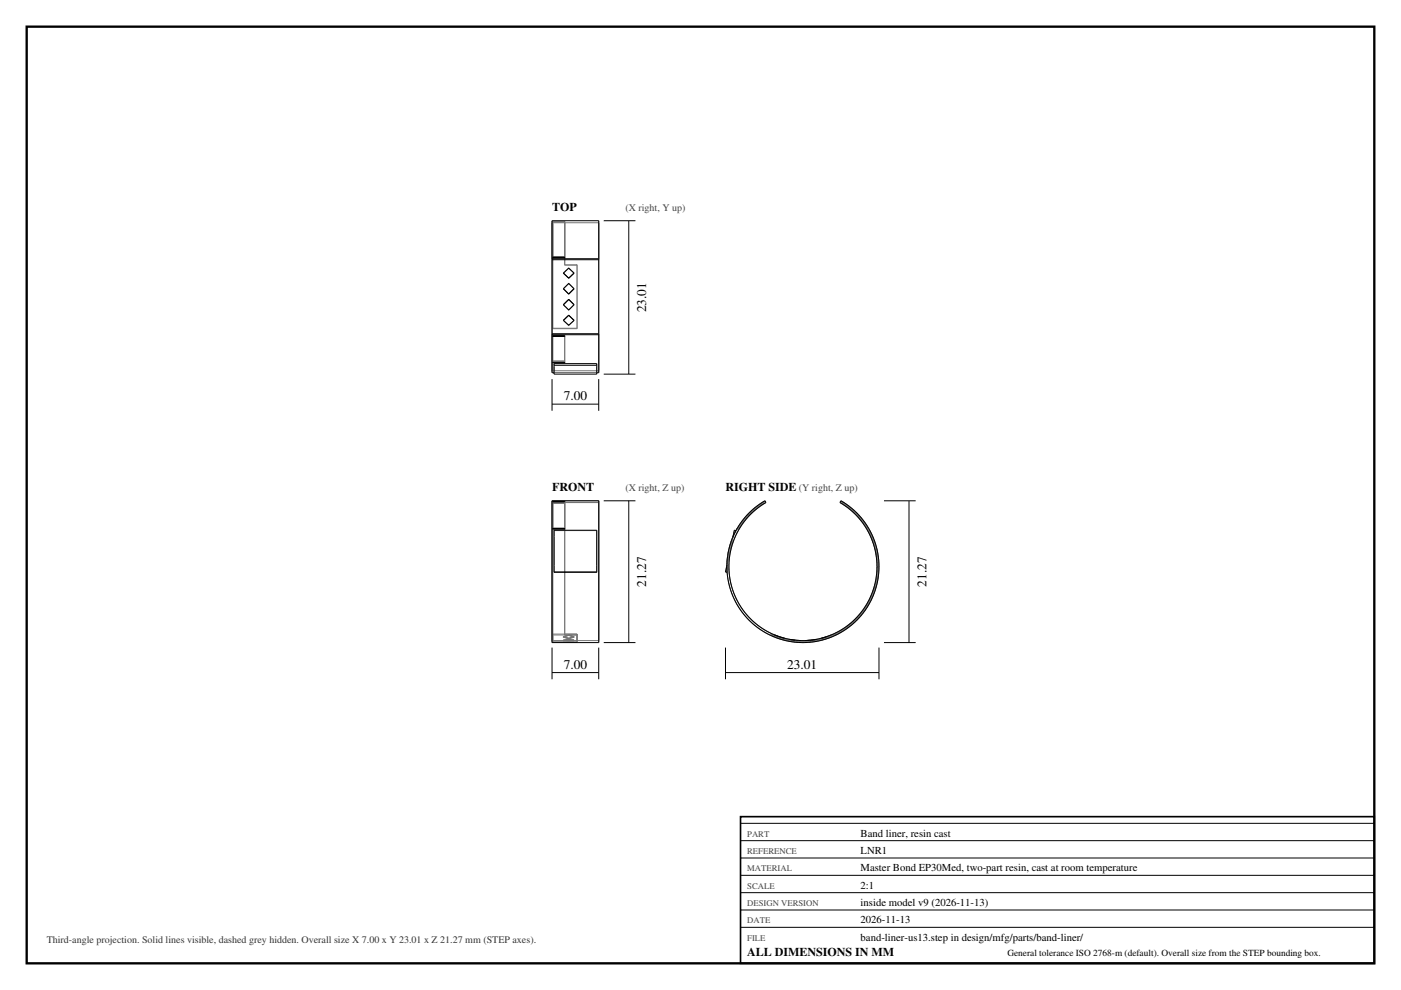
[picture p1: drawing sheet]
<svg xmlns="http://www.w3.org/2000/svg" width="420mm" height="297mm" viewBox="0 0 420 297" stroke-linecap="round" stroke-linejoin="round" font-family="sans-serif">
<path d="M8 8h404v281h-404z" fill="none" stroke="#000" stroke-width=".7" stroke-linecap="butt"/>
<g fill="none" stroke="#777" stroke-width=".3">
<path d="M165.5 77.9v-11.1h14v11.1M165.5 66.2v45.6M165.7 77.2l3.6 .1zM165.7 77.1h3.6M165.7 66.7v31.8M165.7 66.7v10.4M165.7 66.4v32.2M165.7 66.4v10.7M165.7 66.7h3.6M165.7 66.4h3.6M169.3 66.7v10.4M169.3 66.7v12.9"/>
<path d="M169.3 79.4v.2M169.3 66.4v10.7M169.3 66.4v13M169.3 79.6h3.7M169.3 79.4h3.7M173 79.6v18.9M173 79.4v.2M173 79.4v19.2M179.5 66.2v45.6M165.7 98.5v.1M165.7 98.5h7.3M165.7 98.6h7.3"/>
<path d="M168.9 96.1l1.6 1.5 1.6-1.5M168.9 96.1h.1M168.9 81.9h.1M168.9 81.9l1.6-1.5 1.6 1.5M168.9 86.6h.1M168.9 86.6l1.6-1.6 1.6 1.6M168.9 91.4l1.6 1.6 1.6-1.6M168.9 91.4h.1M172.1 96.1h.1M172.1 81.9h.1M172.1 86.6h.1M172.1 91.4h.1"/>
<path d="M173 98.5v.1M165.5 100.1v11.1h14v-11.1M165.7 108.2v.5v-.2M165.7 108.2h3.6M165.7 108.5h3.6M165.7 100.9v7.3M165.7 100.7h.1M165.7 100.9v7.6M165.7 100.9h3.6M165.7 100.7h3.6M166.1 111.8h12.8M166.1 111.8h.1"/>
<path d="M166.1 109.1v2.7M166.1 111.8v.4M169.3 108.2v.5v-.2M169.3 100.9v7.3M169.3 100.7h.1M169.3 100.9v7.6M178.9 111.8h.1M178.9 109.1v2.7M178.9 111.8v.4M165.5 150.8h14M165.5 150.8v41.4h14v-41.4M165.5 150.2v42.6"/>
<path d="M165.5 150.2v.6M165.5 150.2h14M165.7 150.4h3.6M165.7 150.4v.1M165.7 150.5h3.6M165.7 150.8h3.6M165.7 150.4v.4M165.7 150.7h3.6M165.7 150.5v.2M165.7 150.8v.2M165.7 151v41.3M165.7 150.7v41.9"/>
<path d="M165.7 158.6v.2M165.7 151v7.4M165.7 158.4h3.6M165.7 150.5v.3M165.7 150.7v7.7M165.7 151h3.6M166.1 159.2v12.5M166.1 159.2h12.8M166.1 159.1v.1M169.3 150.4v.1M169.3 150.4v.4M169.3 150.8v.2"/>
<path d="M169.3 151v39.2M169.3 150.7v39.8M169.3 150.5v.2M169.3 158.6v.2M169.3 151v7.4M169.3 150.5v.3M169.3 150.7v7.7M178.9 159.2v12.5M178.9 159.1v.1M179.5 150.2v.6M179.5 150.2v42.6M220.2 159.1l.4 .1-.9 1.9z"/>
<path d="M224.6 153.9l3.9-3.1 .8-.6 .3 .6a22.2 22.2 0 0 0-5.9 33.4 22.2 22.2 0 0 0 34 0 22.2 22.2 0 0 0-5.9-33.4l.3-.6a22.8 22.8 0 0 1 7.3 32.9 22.8 22.8 0 0 1-33.3 4.3 22.8 22.8 0 0 1-1.5-33.5zM224.8 153.9l4.2-3.5v.6l-2.5 1.7-2.1 2-2.6 3.4a.86 .86 0 0 1-.9 .7zM252.4 151a22.3 22.3 0 0 1-2.2 39.2M252.4 151a22.3 22.3 0 0 1 8 29.6 22.3 22.3 0 0 1-29.1 9.6M252.6 150.7l-.2-.3v.6M252.6 150.7a22.6 22.6 0 0 1-2.3 39.8M252.6 150.7a22.6 22.6 0 0 1 8 30 22.6 22.6 0 0 1-29.5 9.8M217.9 169.6l.1 2.1-.5-.1zM219.7 161.1l-1.3 4-.5 4.5M219.7 161.1l-1.8 8.5M165.7 190.2v2.1M165.7 190.2v.3"/>
<path d="M165.7 190.5v2.1M165.7 190.2h7.3M165.7 190.5h7.3M168.9 191l1.6-.5 1.6 .5M168.9 191l1.6 .5 1.6-.5M168.9 192h3.2M168.9 192l1.6-.2 1.6 .2M168.9 191.2l1.6-.6 1.6 .6M168.9 191.2l1.6 .4 1.6-.4M168.9 192.2h3.2M168.9 192.2l1.6-.2 1.6 .2M168.9 191v.2"/>
<path d="M168.9 192v.2M169.3 190.2v.3M169.3 190.2h3.7M169.3 190.5h3.7M172.1 191v.2M172.1 192v.2M173 190.2v2.1h-7.3M173 190.2v.3M173 190.5v2.1h-7.3M231.1 190.5l4.6 1.6 4.9 .5 4.8-.5 4.9-1.6M231.3 190.2l-.2 .3M231.3 190.2l4.5 1.6 4.8 .5 5-.5 4.6-1.6"/>
<path d="M232.1 190.6l3 1M233.6 191h.1M236.7 192l3.2 .2M236.7 192l3.2 .3M238.3 192l1.6 .2M239.9 192.2v.1M243.2 192h-.1M244.7 192l-3.2 .3M249.3 190.5l-3 1.1M249.3 190.5l-1.5 .5M249.3 190.5v.1M249.3 190.6l-3 1"/>
<path d="M250.2 190.2l.1 .3"/>
</g>
<g fill="none" stroke="#000" stroke-width=".3">
<path d="M165.5 77.9h14M165.5 77.9v22.2M165.5 77.6v-11.4h14v11.4M165.5 77.6v.3M165.5 77.6h14M165.7 77.1v.2h3.6v-.2M165.7 77.1h3.6M179.5 77.9v22.2M179.5 77.6v.3M181 66.2h9.5M188.5 66.2v46M168.9 96.1l1.6-1.5 1.6 1.5-1.6 1.5z"/>
<path d="M168.9 81.9l1.6 1.6 1.6-1.6M168.9 81.9l1.6-1.5 1.6 1.5M168.9 86.6l1.6-1.6 1.6 1.6-1.6 1.6zM168.9 91.4l1.6 1.6 1.6-1.6M168.9 91.4l1.6-1.6 1.6 1.6M168.9 81.9l1.6 1.5 1.6-1.5M165.5 100.1h14M165.5 100.4v11.4h.6M165.5 100.1v.3M165.5 100.4h14M165.5 113.7v9.5M165.7 108.7l3.6 .2z"/>
<path d="M165.7 100.9h3.6M165.7 100.9v-.2h3.6v.2M166.1 109.6v2.2M166.1 109.6v-.5h12.8v.5M166.1 111.8v.4h12.8v-.4M166.1 109.6h12.8M178.9 109.6v2.2M179.5 100.1v.3M179.5 100.4v11.4h-.6M179.5 113.7v9.5M181 112.2h9.5M165.5 121.2h14"/>
<path d="M165.5 150.2h14v42.6h-14zM165.7 158.5v.3h3.6v-.3M165.7 158.5h3.6M165.7 150.4l3.6 .1zM181 150.2h9.5M188.5 150.2v42.6M220.6 159.2l-.4-.1-.5 2M224.6 153.9l3.9-3.1 .8-.6 .3 .6a22.2 22.2 0 0 0-5.9 33.4 22.2 22.2 0 0 0 34 0 22.2 22.2 0 0 0-5.9-33.4l.3-.6a22.8 22.8 0 0 1 7.3 32.9 22.8 22.8 0 0 1-33.3 4.3 22.8 22.8 0 0 1-1.5-33.5zM265 150.2h9.5M272.5 150.2v42.6M166.1 171.6h12.8M166.1 171.6v-12.5h12.8v12.5"/>
<path d="M217.9 169.6l-.4 2 .5 .1M165.5 194.3v9.5M179.5 194.3v9.5M181 192.8h9.5M217.5 194.3v9.5M232.1 190.5l1.5 .5M233.7 191l1.5 .5M236.7 191.8l1.6 .2M244.7 191.8l-3.2 .4M247.8 191l-1.5 .5M263.5 194.3v9.5M265 192.8h9.5"/>
<path d="M165.5 201.8h14M217.5 201.8h46M222 247h190M222 252.2h190M222 257.4h190M222 262.6h190M222 267.8h190M222 273h190M222 278.2h190"/>
</g>
<path d="M222 245h190v44h-190z" fill="none" stroke="#000" stroke-width=".5"/>
<g font-size="4">
<text x="193.7" y="93.7" transform="rotate(-90 193.7 93.7)">23.01</text>
<text x="169" y="120">7.00</text>
<text x="193.7" y="176" transform="rotate(-90 193.7 176)">21.27</text>
<text x="277.7" y="176" transform="rotate(-90 277.7 176)">21.27</text>
<text x="169" y="200.6">7.00</text>
<text x="236" y="200.6">23.01</text>
</g>
<g font-size="3.6">
<text x="165.5" y="63.2">TOP</text>
<text x="165.5" y="147.2">FRONT</text>
<text x="217.5" y="147.2">RIGHT SIDE</text>
<text x="224" y="286.8">ALL DIMENSIONS IN MM</text>
</g>
<g font-size="3.2">
<text x="258" y="251">Band liner, resin cast</text>
<text x="258" y="256.2">LNR1</text>
<text x="258" y="261.4">Master Bond EP30Med, two-part resin, cast at room temperature</text>
<text x="258" y="266.6">2:1</text>
<text x="258" y="271.8">inside model v9 (2026-11-13)</text>
<text x="258" y="277">2026-11-13</text>
<text x="258" y="282.2">band-liner-us13.step in design/mfg/parts/band-liner/</text>
</g>
<g font-size="3" fill="#444">
<text x="187.5" y="63.2">(X right, Y up)</text>
<text x="187.5" y="147.2">(X right, Z up)</text>
<text x="239.5" y="147.2">(Y right, Z up)</text>
</g>
<text font-size="3" fill="#333" x="14" y="283">Third-angle projection. Solid lines visible, dashed grey hidden. Overall size X 7.00 x Y 23.01 x Z 21.27 mm (STEP axes).</text>
<text font-size="2.8" x="302" y="286.8">General tolerance ISO 2768-m (default). Overall size from the STEP bounding box.</text>
<g font-size="2.6" fill="#444">
<text x="224" y="251">PART</text>
<text x="224" y="256.2">REFERENCE</text>
<text x="224" y="261.4">MATERIAL</text>
<text x="224" y="266.6">SCALE</text>
<text x="224" y="271.8">DESIGN VERSION</text>
<text x="224" y="277">DATE</text>
<text x="224" y="282.2">FILE</text>
</g>
</svg>
